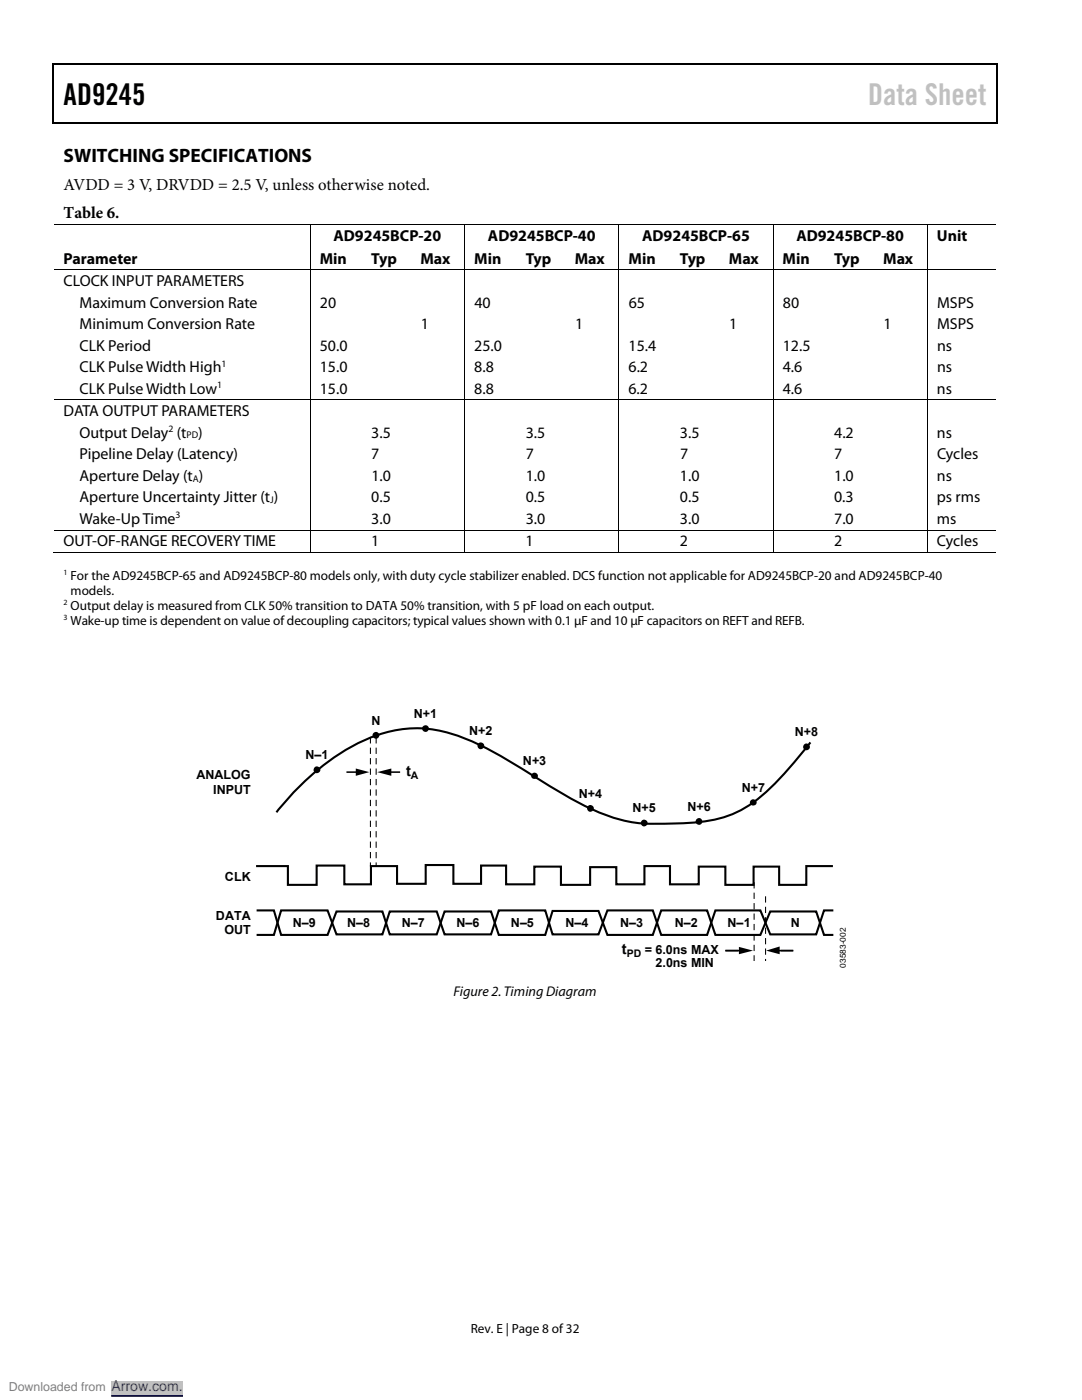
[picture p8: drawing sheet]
<svg xmlns="http://www.w3.org/2000/svg" width="216mm" height="279mm" viewBox="0 0 216 279" stroke-linecap="round" stroke-linejoin="round" font-family="sans-serif">
<path d="M10.5 12.7h.3v1h-.3zM198.8 12.7h.2v1h-.2zM198.8 12.7h.2v.3h-.2zM198.8 24.4h.2v.3h-.2zM61.8 49.3h.2v.1h-.2zM92.6 49.3h.2v.1h-.2zM123.4 49.3h.2v.1h-.2zM154.2 49.3h.2v.1h-.2zM185 49.3h.1v.1h-.1z" fill="#000"/>
<path d="M10.5 12.8h188.3M10.7 13.7v11M198.9 13.7v11M10.5 24.5h188.3" fill="none" stroke="#000" stroke-width=".25"/>
<g fill="none" stroke="#000" stroke-width=".2">
<path d="M10.8 44.8h188M10.8 53.9h188M61.9 44.9v4.4M61.9 49.4v4.4M61.9 54v25.7M92.7 44.9v4.4M92.7 49.4v4.4M92.7 54v25.7M123.5 44.9v4.4M123.5 49.4v4.4M123.5 54v25.7M154.3 44.9v4.4"/>
<path d="M154.3 49.4v4.4M154.3 54v25.7M185.1 44.9v4.4M185.1 49.4v4.4M185.1 54v25.7M10.8 79.8h188M61.9 79.9v25.8M92.7 79.9v25.8M123.5 79.9v25.8M154.3 79.9v25.8M185.1 79.9v25.8M10.5 110.3h51.3"/>
<path d="M10.8 105.8h188M61.9 105.9v4.4M62 110.3h30.6M92.7 105.9v4.4M92.8 110.3h30.6M123.5 105.9v4.4M123.6 110.3h30.6M154.3 105.9v4.4M154.4 110.3h30.6M185.1 105.9v4.4M185.1 110.3h13.7"/>
</g>
<path d="M70.8 153.2l3.7 .9-3.7 1.1z" fill="#fff"/>
<path d="M69.1 154.1h2.4" fill="none" stroke="#000" stroke-width=".31"/>
<path d="M71 153.4l2.7 .7-2.7 .7z" fill="#000"/>
<path d="M74.5 154.1l3.7-.9v2z" fill="#fff"/>
<path d="M77.6 154.1h2.2" fill="none" stroke="#000" stroke-width=".31"/>
<path d="M75.3 154.1l2.8-.7v1.4z" fill="#000"/>
<path d="M147.3 188.7l3.7 1-3.7 .9z" fill="#fff"/>
<path d="M144.7 189.7h3.3" fill="none" stroke="#000" stroke-width=".31"/>
<path d="M147.4 189l2.9 .7-2.9 .7z" fill="#000"/>
<path d="M152 189.7l3.8-1v1.9z" fill="#fff"/>
<path d="M155 189.7h3.3" fill="none" stroke="#000" stroke-width=".31"/>
<path d="M152.9 189.7l2.7-.8v1.5z" fill="#000"/>
<path d="M147.3 188.7l3.7 1-3.7 .9z" fill="#fff"/>
<path d="M144.7 189.7h3.3" fill="none" stroke="#000" stroke-width=".31"/>
<path d="M147.4 189l2.9 .7-2.9 .7z" fill="#000"/>
<path d="M152 189.7l3.8-1v1.9z" fill="#fff"/>
<path d="M155 189.7h3.3" fill="none" stroke="#000" stroke-width=".31"/>
<g fill="#000">
<path d="M152.9 189.7l2.7-.8v1.5z"/>
<circle cx="63.2" cy="153.6" r=".68"/>
<circle cx="75" cy="146.7" r=".68"/>
<circle cx="84.9" cy="145.4" r=".67"/>
<circle cx="95.9" cy="148.8" r=".68"/>
<circle cx="106.7" cy="154.8" r=".66"/>
<circle cx="160.9" cy="149.1" r=".68"/>
<circle cx="117.8" cy="161.3" r=".68"/>
<circle cx="128.5" cy="164.3" r=".68"/>
<circle cx="139.5" cy="163.9" r=".67"/>
<circle cx="150.3" cy="160.1" r=".66"/>
</g>
<path d="M161.7 148.2l-1.9 2.3a49.8 49.8 0 0 1-10.7 10.4 24.3 24.3 0 0 1-12.7 3.4l-2.1 .1a36.4 36.4 0 0 1-10.7-.9 61.5 61.5 0 0 1-15.7-7.7 92.6 92.6 0 0 0-15.7-8.7 23.8 23.8 0 0 0-20 .9 51.1 51.1 0 0 0-17 14.1M51.1 172.8h6.3v3.8h3.4h2.4v-3.9h5.5v3.8h5.3v-3.7h5.2v3.6h5.7v-3.8h5.6v3.8h5.5v-3.7h5v3.8h5.6v-3.5h5.3v3.6h5.9v-3.5h5.2v3.4h5.6v-3.7h4.1h1v3.7h5.7v-3.5h5.3v3.6h5.7v-3.6h5.1v3.6h5.4v-3.8h5.3M51.2 181.7h3.5l1.4 4.9h9.3l1.7-4.7h9.2l1.5 4.6h9.3l1.6-4.6h9.3l1.5 4.7h9.3l1.5-4.8h9.1l1.8 4.8h9.1l1.6-4.9h9.2l1.6 4.9h9l2-4.7h9.2l1.5 4.7h1.9M166.3 181.7h-1.9l-1.5 4.8h-9.2l-2-4.8h-9l-1.6 4.9h-9.2l-1.6-4.9h-9.1l-1.8 4.8h-9.1l-1.5-4.8h-9.3l-1.5 4.8h-9.3l-1.6-4.6h-9.3l-1.5 4.6h-9.2l-1.7-4.8h-9.3l-1.4 4.9h-3.5" fill="none" stroke="#000" stroke-width=".42"/>
<path d="M73.9 147.1v25.9M75.1 147.1v25.9M150.5 176.1v15.7M152.8 178.9v12.9" fill="none" stroke="#000" stroke-width=".21" stroke-dasharray="1.2 .8" stroke-linecap="butt"/>
<path d="M0 276.9h70.6" fill="none" stroke="#fff" stroke-width="2.5" stroke-linecap="butt"/>
<path d="M22.2 275.6h14.3v2.6h-14.3z" fill="#c0c0c0"/>
<path d="M22.2 278.6h14.3" fill="none" stroke="#00f" stroke-width=".2"/>
<path d="M0 276.9h70.6" fill="none" stroke="#fff" stroke-width="2.5" stroke-linecap="butt"/>
<path d="M22.2 275.6h14.3v2.6h-14.3z" fill="#c0c0c0"/>
<path d="M22.2 278.6h14.3" fill="none" stroke="#00f" stroke-width=".2"/>
<path d="M0 276.9h70.6" fill="none" stroke="#fff" stroke-width="2.5" stroke-linecap="butt"/>
<path d="M22.2 275.6h14.3v2.6h-14.3z" fill="#c0c0c0"/>
<path d="M22.2 278.6h14.3" fill="none" stroke="#00f" stroke-width=".2"/>
<path d="M0 276.9h70.6" fill="none" stroke="#fff" stroke-width="2.5" stroke-linecap="butt"/>
<path d="M22.2 275.6h14.3v2.6h-14.3z" fill="#c0c0c0"/>
<path d="M22.2 278.6h14.3" fill="none" stroke="#00f" stroke-width=".2"/>
<path d="M0 276.9h70.6" fill="none" stroke="#fff" stroke-width="2.5" stroke-linecap="butt"/>
<path d="M22.2 275.6h14.3v2.6h-14.3z" fill="#c0c0c0"/>
<path d="M22.2 278.6h14.3" fill="none" stroke="#00f" stroke-width=".2"/>
<path d="M0 276.9h70.6" fill="none" stroke="#fff" stroke-width="2.5" stroke-linecap="butt"/>
<path d="M22.2 275.6h14.3v2.6h-14.3z" fill="#c0c0c0"/>
<path d="M22.2 278.6h14.3" fill="none" stroke="#00f" stroke-width=".2"/>
<path d="M0 276.9h70.6" fill="none" stroke="#fff" stroke-width="2.5" stroke-linecap="butt"/>
<path d="M22.2 275.6h14.3v2.6h-14.3z" fill="#c0c0c0"/>
<path d="M22.2 278.6h14.3" fill="none" stroke="#00f" stroke-width=".2"/>
<path d="M0 276.9h70.6" fill="none" stroke="#fff" stroke-width="2.5" stroke-linecap="butt"/>
<path d="M22.2 275.6h14.3v2.6h-14.3z" fill="#c0c0c0"/>
<path d="M22.2 278.6h14.3" fill="none" stroke="#00f" stroke-width=".2"/>
<text font-size="6" x="12.7" y="21">AD9245</text>
<text font-size="6" fill="#c0c0c0" x="173.2" y="21">Data Sheet</text>
<text font-size="3.9" x="12.7" y="32.4">SWITCHING SPECIFICATIONS</text>
<g font-size="3.3">
<text x="12.7" y="37.8">AVDD = 3 V, DRVDD = 2.5 V, unless otherwise noted.</text>
<text x="12.7" y="43.5">Table 6.</text>
</g>
<g font-size="3.2">
<text x="12.7" y="52.6">Parameter</text>
<text x="63.8" y="52.6">Min</text>
<text x="66.5" y="48.1">AD9245BCP-20</text>
<text x="74.1" y="52.6">Typ</text>
<text x="83.9" y="52.6">Max</text>
<text x="94.6" y="52.6">Min</text>
<text x="97.4" y="48.1">AD9245BCP-40</text>
<text x="104.9" y="52.6">Typ</text>
<text x="114.7" y="52.6">Max</text>
<text x="125.4" y="52.6">Min</text>
<text x="128.1" y="48.1">AD9245BCP-65</text>
<text x="135.7" y="52.6">Typ</text>
<text x="145.5" y="52.6">Max</text>
<text x="156.2" y="52.6">Min</text>
<text x="158.9" y="48.1">AD9245BCP-80</text>
<text x="166.4" y="52.6">Typ</text>
<text x="176.2" y="52.6">Max</text>
<text x="186.9" y="48.1">Unit</text>
<text x="12.7" y="57.1">CLOCK INPUT PARAMETERS</text>
<text x="15.9" y="61.4">Maximum Conversion Rate</text>
<text x="15.9" y="65.7">Minimum Conversion Rate</text>
<text x="63.8" y="61.4">20</text>
<text x="83.9" y="65.7">1</text>
<text x="94.7" y="61.4">40</text>
<text x="114.7" y="65.7">1</text>
<text x="125.5" y="61.4">65</text>
<text x="145.5" y="65.7">1</text>
<text x="156.2" y="61.4">80</text>
<text x="176.3" y="65.7">1</text>
<text x="187" y="65.7">MSPS</text>
<text x="187" y="61.4">MSPS</text>
<text x="15.9" y="70">CLK Period</text>
<text x="63.8" y="70">50.0</text>
<text x="94.6" y="70">25.0</text>
<text x="125.4" y="70">15.4</text>
<text x="156.2" y="70">12.5</text>
<text x="187" y="70">ns</text>
<text x="15.9" y="74.3">CLK Pulse Width High</text>
<text x="63.8" y="74.3">15.0</text>
<text x="94.6" y="74.3">8.8</text>
<text x="125.4" y="74.3">6.2</text>
<text x="156.2" y="74.3">4.6</text>
<text x="187" y="74.3">ns</text>
<text x="12.7" y="83">DATA OUTPUT PARAMETERS</text>
<text x="15.9" y="78.5">CLK Pulse Width Low</text>
<text x="63.8" y="78.5">15.0</text>
<text x="94.6" y="78.5">8.8</text>
<text x="125.4" y="78.5">6.2</text>
<text x="156.2" y="78.5">4.6</text>
<text x="187" y="78.5">ns</text>
<text x="15.9" y="87.3">Output Delay (t</text>
<text x="39.5" y="87.3">)</text>
<text x="74.1" y="87.3">3.5</text>
<text x="104.9" y="87.3">3.5</text>
<text x="135.7" y="87.3">3.5</text>
<text x="166.5" y="87.3">4.2</text>
<text x="187" y="87.3">ns</text>
<text x="15.9" y="91.6">Pipeline Delay (Latency)</text>
<text x="15.9" y="95.9">Aperture Delay (t )</text>
<text x="74.1" y="91.6">7</text>
<text x="74.1" y="95.9">1.0</text>
<text x="104.9" y="95.9">1.0</text>
<text x="104.9" y="91.6">7</text>
<text x="135.7" y="95.9">1.0</text>
<text x="135.7" y="91.6">7</text>
<text x="166.5" y="95.9">1.0</text>
<text x="166.5" y="91.6">7</text>
<text x="187" y="95.9">ns</text>
<text x="187" y="91.6">Cycles</text>
<text x="15.9" y="100.2">Aperture Uncertainty Jitter (t )</text>
<text x="74.1" y="100.2">0.5</text>
<text x="104.9" y="100.2">0.5</text>
<text x="135.7" y="100.2">0.5</text>
<text x="166.4" y="100.2">0.3</text>
<text x="186.9" y="100.2">ps rms</text>
<text x="15.9" y="104.5">Wake-Up Time</text>
<text x="74.1" y="104.5">3.0</text>
<text x="104.9" y="104.5">3.0</text>
<text x="135.7" y="104.5">3.0</text>
<text x="166.5" y="104.5">7.0</text>
<text x="187" y="104.5">ms</text>
<text x="12.7" y="109">OUT-OF-RANGE RECOVERY TIME</text>
<text x="74.1" y="109">1</text>
<text x="104.9" y="109">1</text>
<text x="135.7" y="109">2</text>
<text x="166.4" y="109">2</text>
<text x="186.9" y="109">Cycles</text>
</g>
<g font-size="2.9">
<text x="81" y="154.8">t</text>
<text x="124.1" y="190.3">t</text>
</g>
<text font-size="2.8" x="90.5" y="198.8">Figure 2. Timing Diagram</text>
<text font-size="2.8" fill="#00f" x="22.2" y="277.6">Arrow.com.</text>
<g font-size="2.6">
<text x="14.1" y="115.7">For the AD9245BCP-65 and AD9245BCP-80 models only, with duty cycle stabilizer enabled. DCS function not applicable for AD9245BCP-20 and AD9245BCP-40</text>
<text x="14.1" y="118.7">models.</text>
<text x="14.1" y="121.6">Output delay is measured from CLK 50% transition to DATA 50% transition, with 5 pF load on each output.</text>
<text x="14.1" y="124.7">Wake-up time is dependent on value of decoupling capacitors; typical values shown with 0.1 μF and 10 μF capacitors on REFT and REFB.</text>
<text x="93.9" y="266">Rev. E | Page 8 of 32</text>
</g>
<g font-size="2.5">
<text x="82.6" y="143.2">N+1</text>
<text x="74.1" y="144.6">N</text>
<text x="93.6" y="146.7">N+2</text>
<text x="158.6" y="146.9">N+8</text>
<text x="39.2" y="155.6">ANALOG</text>
<text x="60.9" y="151.5">N–1</text>
<text x="104.4" y="152.7">N+3</text>
<text x="42.5" y="158.5">INPUT</text>
<text x="115.5" y="159.2">N+4</text>
<text x="137.2" y="161.8">N+6</text>
<text x="148" y="158">N+7</text>
<text x="126.2" y="162.1">N+5</text>
<text x="44.9" y="175.7">CLK</text>
<text x="43.1" y="183.6">DATA</text>
<text x="58.4" y="185.1">N–9</text>
<text x="69.3" y="185.1">N–8</text>
<text x="80.2" y="185.1">N–7</text>
<text x="91.1" y="185.1">N–6</text>
<text x="102" y="185.1">N–5</text>
<text x="112.9" y="185.1">N–4</text>
<text x="123.7" y="185.1">N–3</text>
<text x="134.6" y="185.1">N–2</text>
<text x="145.2" y="185.1">N–1</text>
<text x="157.8" y="185.1">N</text>
<text x="44.8" y="186.5">OUT</text>
<text x="128.6" y="190.3">= 6.0ns MAX</text>
<text x="130.8" y="192.9">2.0ns MIN</text>
</g>
<text font-size="2.5" fill="#808080" x="1.8" y="277.6">Downloaded from</text>
<g font-size="2.1">
<text x="82" y="155.4">A</text>
<text x="125.1" y="191">PD</text>
</g>
<g font-size="1.9">
<text x="43.3" y="77.5">1</text>
<text x="44.2" y="73.2">1</text>
<text x="33.6" y="86.3">2</text>
<text x="37.2" y="87.5">PD</text>
<text x="38.5" y="96.1">A</text>
<text x="53.9" y="100.4">J</text>
<text x="35.1" y="103.5">3</text>
</g>
<text font-size="1.7" x="168.8" y="193.1" transform="rotate(-90 168.8 193.1)">03583-002</text>
<g font-size="1.6">
<text x="12.7" y="114.8">1</text>
<text x="12.7" y="120.8">2</text>
<text x="12.7" y="123.8">3</text>
</g>
</svg>
